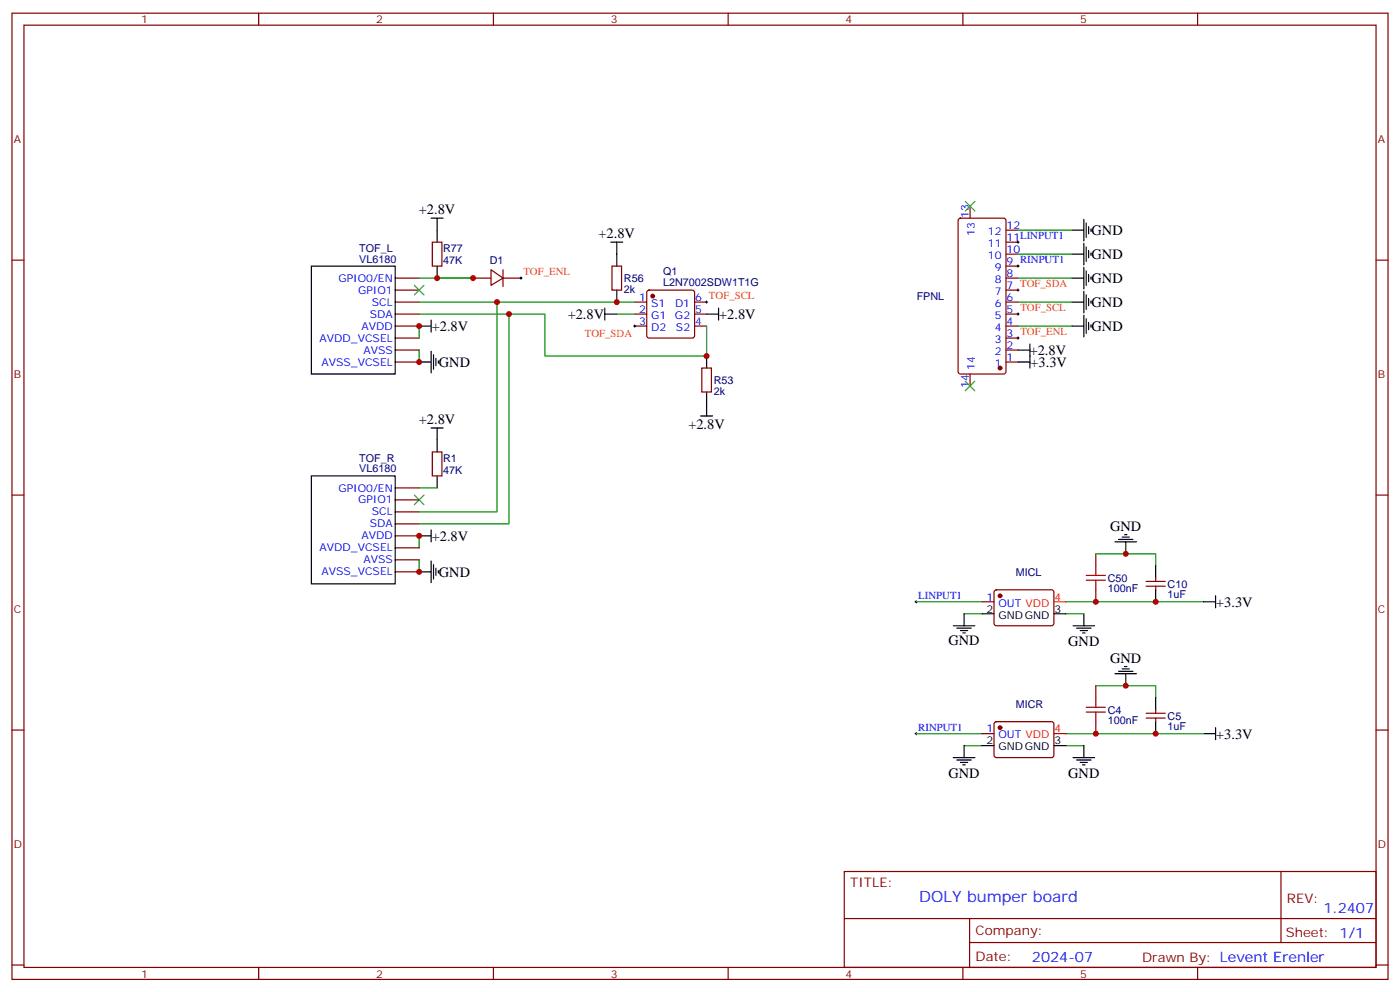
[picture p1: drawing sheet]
<svg xmlns="http://www.w3.org/2000/svg" width="412mm" height="292mm" viewBox="0 0 412 292" stroke-linecap="round" stroke-linejoin="round" font-family="sans-serif">
<g fill="none" stroke="#870000" stroke-width=".35">
<path d="M3.5 3.9h405.4v284.3h-405.4zM7.1 7.4h398.2v277.3h-398.2zM76.2 3.9v3.5M145.3 3.9v3.5M214.5 3.9v3.5M283.6 3.9v3.5M352.8 3.9v3.5M3.5 76.6h3.6M127.4 71.3h2.8v7h-2.8zM144.6 79.4l3.6 2.4-3.6 2.2zM148.2 79.4v4.9M180.3 78.3h2.8v7.1h-2.8z"/>
<path d="M282.5 64.4l.4-.2h12.7l.7 .4v44.8l-.4 .6-13 .1-.6-.5-.1-44.7zM285.8 60.7v3.5M296.3 78.3h3.6M296.3 74.8h3.6M296.3 71.3h3.6M296.3 67.7h3.6M405.3 76.6h3.6M116.4 81.8h7.1M116.4 85.4h7.1M116.4 88.9h7.1M116.4 92.4h7.1M116.4 96h7.1"/>
<path d="M116.4 99.5h7.1M139.3 81.8h5.3M148.2 81.8h5.3M187 88.9h3.5M187 92.4h3.5M187 96h3.5M190.7 85.6l.5-.2h12.7l.5 .2 .2 .5v12.7l-.2 .5-.5 .2h-12.7l-.5-.3-.2-.4v-12.7zM204.6 88.9h3.5M204.6 92.4h3.5M204.6 96h3.5M296.3 81.8h3.6M296.3 85.4h3.6"/>
<path d="M296.3 88.9h3.6M296.3 92.4h3.6M296.3 96h3.6M296.3 99.5h3.6M116.4 103h7.1M116.4 106.5h7.1M206.7 108.3h2.8v7.1h-2.8zM285.8 110.1v3.5M296.3 103h3.6M296.3 106.5h3.6M127.4 133h2.8v7.1h-2.8zM3.5 145.7h3.6"/>
<path d="M116.4 143.6h7.1M116.4 147.1h7.1M116.4 150.6h7.1M116.4 154.2h7.1M116.4 157.7h7.1M405.3 145.7h3.6M116.4 161.2h7.1M116.4 164.7h7.1M116.4 168.3h7.1M289.3 177.1h3.5M293 173.8l.5-.2h16.5l.4 .7v9.4l-.7 .4h-16.5l-.4-.7v-9.1zM322.8 163v3.5"/>
<path d="M322.8 173.6v3.5M337.6 171.1h5.7M337.6 172.5h5.7M340.4 170v1.1M340.4 172.5v1.1M3.5 214.8h3.6M289.3 215.9h3.5M293 212.6l.5-.2h16.5l.4 .7v9.4l-.7 .5-16.5-.1-.4-.7v-9.1zM322.8 201.8v3.5M322.8 212.4v3.5M337.6 209.9h5.7M337.6 211.3h5.7"/>
<path d="M340.4 208.8v1.1M340.4 211.3v1.1M405.3 214.8h3.6M248.7 256.5h156.6v28.2h-156.6zM377.3 256.5v20.9M248.7 270.3h156.5M285.6 277.4h119.6M285.6 270.3v14.1M3.5 284h3.6M76.2 284.7v3.5M145.3 284.7v3.5M214.5 284.7v3.5"/>
<path d="M283.6 284.7v3.5M352.8 284.7v3.5M405.3 284h3.6"/>
</g>
<g fill="none" stroke="#000" stroke-width=".35">
<path d="M91.7 78.3h24.7v31.8h-24.7zM127 64.2h3.5M128.8 64.2v7.1M128.8 78.3v3.5M179.9 71.3h3.5M181.7 71.3v7M315.7 74.8h3.6M315.7 67.7h3.6M319.3 64.6v6.3M319.3 71.6v6.4M319.3 78.7v6.3M320 65.6v4.2"/>
<path d="M320 72.7v4.2M320 79.7v4.3M320.7 66.7v2.1M320.7 73.7v2.1M321.4 67.4v.7M321.4 74.4v.7M123.5 96h3.5M127 94.2v3.5M178.2 92.4h3.5M178.2 90.7v3.5M181.7 85.4v3.5M208.1 92.4h3.6"/>
<path d="M211.7 90.7v3.5M315.7 96h3.6M315.7 88.9h3.6M315.7 81.8h3.6M319.3 85.7v6.4M319.3 92.8v6.3M320 86.8v4.2M320 93.8v4.3M320.7 80.8v2.1M320.7 87.8v2.2M320.7 94.9v2.1M321.4 81.5v.7"/>
<path d="M321.4 88.5v.8M321.4 95.6v.7M123.5 106.5h3.5M127 103.4v6.3M127.7 104.4v4.3M128.4 105.5v2.1M129.1 106.2v.7M208.1 104.8v3.5M208.1 115.4v7M299.9 106.5h3.5M299.9 103h3.5M303.4 101.2v7.1"/>
<path d="M127 125.9h3.5M128.8 125.9v7.1M206.4 122.4h3.5M91.7 140.1h24.7v31.7h-24.7zM123.5 157.7h3.5M127 155.9v3.6M128.8 140.1v3.5M328.4 159.5h6.4M329.5 158.8h4.2M330.6 158h2.1M331.3 157.3h.7M331.6 159.5v3.5"/>
<path d="M123.5 168.3h3.5M127 165.1v6.3M127.7 166.2v4.2M128.4 167.2v2.1M129.1 167.9v.7M340.4 166.5v3.5M340.4 173.6v3.5M354.5 177.1h3.6M358.1 175.3v3.6M280.8 184.1h6.4M281.9 184.9h4.2M282.9 185.6h2.1"/>
<path d="M283.6 186.3h.7M284 180.6v3.5M289.3 180.6h3.5M310.4 180.6h3.6M316.1 184.1h6.3M317.1 184.9h4.3M318.2 185.6h2.1M318.9 186.3h.7M319.3 180.6v3.5M328.4 198.3h6.4M329.5 197.6h4.2M330.6 196.8h2.1"/>
<path d="M331.3 196.1h.7M331.6 198.3v3.5M284 219.4v3.6M289.3 219.4h3.5M310.4 219.4h3.6M319.3 219.4v3.6M340.4 205.3v3.5M340.4 212.4v3.5M354.5 215.9h3.6M358.1 214.1v3.6M280.8 223h6.4M281.9 223.7h4.2"/>
<path d="M282.9 224.4h2.1M283.6 225.1h.7M316.1 223h6.3M317.1 223.7h4.3M318.2 224.4h2.1M318.9 225.1h.7"/>
</g>
<g fill="none" stroke="#008700" stroke-width=".35">
<path d="M299.9 74.8h15.8M299.9 67.7h15.8M123.5 92.4h37v12.4h47.6v-8.8M123.5 81.8h15.8M123.5 88.9h63.5M123.5 96v3.5M146.4 88.9v61.7h-22.9M149.9 92.4v61.8h-26.4M181.7 92.4h5.3M299.9 81.8h15.8M299.9 88.9h15.8M299.9 96h15.8"/>
<path d="M123.5 103v3.5M123.5 157.7v3.5M123.5 143.6h5.3M123.5 164.7v3.6M269.9 177.1h19.4M314 177.1h40.5M322.8 163h17.6v3.5M284 180.6h5.3M314 180.6h5.3M269.9 215.9h19.4M284 219.4h5.3M314 215.9h40.5"/>
<path d="M314 219.4h5.3M322.8 201.8h17.6v3.5"/>
</g>
<g fill="#870000" stroke="#870000" stroke-width=".35">
<circle cx="192.3" cy="87.1" r=".53"/>
<circle cx="294.6" cy="108.3" r=".53"/>
<circle cx="294.6" cy="175.3" r=".53"/>
<circle cx="294.6" cy="214.1" r=".53"/>
</g>
<g fill="none" stroke="#000" stroke-width=".29">
<path d="M299.5 71.3h.7M299.5 78.3h.7M299.9 70.9v.7M299.9 78v.7M153.1 81.8h.7M153.5 81.5v.7M186.6 96h.7M187 95.6v.7M207.8 88.9h.7M208.1 88.5v.8M299.5 99.5h.7M299.5 85.4h.7"/>
<path d="M299.5 92.4h.7M299.9 85v.7M299.9 92.1v.7M299.9 99.1v.7M269.5 177.1h.7M269.9 176.7v.7M269.5 215.9h.7M269.9 215.5v.8"/>
</g>
<path d="M284.3 59.3l2.9 2.8M287.2 59.3l-2.9 2.8M122.1 84l2.8 2.8M124.9 84l-2.8 2.8M284.3 112.2l2.9 2.8M287.2 112.2l-2.9 2.8M122.1 145.7l2.8 2.8M124.9 145.7l-2.8 2.8" fill="none" stroke="#3c3" stroke-width=".35"/>
<path d="M320 170.7h5.6M320 169.3h5.6M322.8 166.5v2.8M322.8 170.7v2.9M320 209.5h5.6M320 208.1h5.6M322.8 205.3v2.8M322.8 209.5v2.9" fill="none" stroke="#a10000" stroke-width=".35"/>
<path d="M310.4 177.1h3.6M310.4 215.9h3.6" fill="none" stroke="#f00" stroke-width=".35"/>
<g fill="#c00">
<circle cx="128.8" cy="81.8" r=".88"/>
<circle cx="139.3" cy="81.8" r=".88"/>
<circle cx="181.7" cy="88.9" r=".88"/>
<circle cx="208.1" cy="104.8" r=".88"/>
<circle cx="123.5" cy="96" r=".88"/>
<circle cx="123.5" cy="106.5" r=".88"/>
<circle cx="123.5" cy="168.3" r=".88"/>
<circle cx="123.5" cy="157.7" r=".88"/>
<circle cx="146.4" cy="88.9" r=".88"/>
<circle cx="149.9" cy="92.4" r=".88"/>
<circle cx="322.8" cy="177.1" r=".88"/>
<circle cx="331.6" cy="163" r=".88"/>
<circle cx="331.6" cy="201.8" r=".88"/>
<circle cx="322.8" cy="215.9" r=".88"/>
<circle cx="340.4" cy="215.9" r=".88"/>
<circle cx="340.4" cy="177.1" r=".88"/>
</g>
<text font-size="4.6" fill="#00f" x="270.8" y="265.5">DOLY bumper board</text>
<g font-size="4.2">
<text x="123.4" y="63.1">+2.8V</text>
<text x="176.3" y="70.1">+2.8V</text>
<text x="321.6" y="69.2">GND</text>
<text x="321.6" y="76.2">GND</text>
<text x="321.6" y="83.3">GND</text>
<text x="167.2" y="93.9">+2.8V</text>
<text x="211.8" y="93.9">+2.8V</text>
<text x="321.6" y="90.3">GND</text>
<text x="127.2" y="97.4">+2.8V</text>
<text x="321.6" y="97.4">GND</text>
<text x="129.3" y="108">GND</text>
<text x="303.3" y="104.4">+2.8V</text>
<text x="303.6" y="108">+3.3V</text>
<text x="123.4" y="124.8">+2.8V</text>
<text x="202.8" y="126.4">+2.8V</text>
<text x="127.2" y="159.1">+2.8V</text>
<text x="327" y="156.2">GND</text>
<text x="129.3" y="169.7">GND</text>
<text x="358.2" y="178.5">+3.3V</text>
<text x="279.4" y="189.8">GND</text>
<text x="314.7" y="190.2">GND</text>
<text x="327" y="195">GND</text>
<text x="358.2" y="217.3">+3.3V</text>
<text x="279.4" y="229">GND</text>
<text x="314.7" y="229">GND</text>
</g>
<g font-size="4.2" fill="#00f">
<text x="389.8" y="268.8">1.2407</text>
<text x="304" y="283.1">2024-07</text>
</g>
<g font-size="3.9" fill="#800">
<text x="250.5" y="261.1">TITLE:</text>
<text x="379.1" y="265.7">REV:</text>
<text x="287.4" y="275.3">Company:</text>
<text x="378.7" y="275.9">Sheet: 1/1</text>
<text x="287.4" y="282.9">Date:</text>
<text x="336.4" y="283">Drawn By: Levent Erenler</text>
</g>
<g font-size="3.2" fill="#800">
<text x="41.6" y="6.9">1</text>
<text x="110.8" y="6.9">2</text>
<text x="179.9" y="6.9">3</text>
<text x="249.1" y="6.9">4</text>
<text x="318.2" y="6.9">5</text>
<text x="4.1" y="42">A</text>
<text x="405.9" y="42">A</text>
<text x="4.1" y="111.1">B</text>
<text x="405.9" y="111.1">B</text>
<text x="4.1" y="180.3">C</text>
<text x="405.9" y="180.3">C</text>
<text x="4.1" y="249.4">D</text>
<text x="405.9" y="249.4">D</text>
<text x="41.6" y="287.7">1</text>
<text x="110.8" y="287.7">2</text>
<text x="179.9" y="287.7">3</text>
<text x="249.1" y="287.7">4</text>
<text x="318.2" y="287.7">5</text>
</g>
<g font-size="3.2" fill="#00f">
<text x="285.4" y="64" transform="rotate(-90 285.4 64)">13</text>
<text x="287.2" y="69.5" transform="rotate(-90 287.2 69.5)">13</text>
<text x="291" y="69.1">12</text>
<text x="296.5" y="70.9">11LINPUT1</text>
<text x="296.5" y="67.4">12</text>
<text x="291" y="76.2">10</text>
<text x="291" y="72.7">11</text>
<text x="296.5" y="78">9 RINPUT1</text>
<text x="296.5" y="74.4">10</text>
<text x="99.7" y="82.9">GPIO0/EN</text>
<text x="293" y="83.3">8</text>
<text x="293" y="79.7">9</text>
<text x="296.5" y="81.5">8</text>
<text x="105.5" y="86.4">GPIO1</text>
<text x="109.6" y="90">SCL</text>
<text x="188.3" y="88.5">1</text>
<text x="204.8" y="88.5">6 TOF_SCL</text>
<text x="293" y="86.8">7</text>
<text x="296.5" y="88.5">6</text>
<text x="296.5" y="85">7 TOF_SDA</text>
<text x="108.9" y="93.5">SDA</text>
<text x="188.3" y="92.1">2</text>
<text x="188.3" y="95.6">3</text>
<text x="191.8" y="90.3">S1</text>
<text x="191.8" y="93.8">G1</text>
<text x="198.8" y="93.8">G2</text>
<text x="198.8" y="90.3">D1</text>
<text x="204.8" y="95.6">4</text>
<text x="204.8" y="92.1">5</text>
<text x="293" y="93.8">5</text>
<text x="293" y="90.3">6</text>
<text x="296.5" y="95.6">4</text>
<text x="296.5" y="92.1">5 TOF_SCL</text>
<text x="94.1" y="100.5">AVDD_VCSEL</text>
<text x="106.5" y="97">AVDD</text>
<text x="191.8" y="97.4">D2</text>
<text x="199.1" y="97.4">S2</text>
<text x="293" y="100.9">3</text>
<text x="293" y="97.4">4</text>
<text x="296.5" y="99.1">3 TOF_ENL</text>
<text x="94.7" y="107.6">AVSS_VCSEL</text>
<text x="107" y="104.1">AVSS</text>
<text x="293" y="107.9">1</text>
<text x="293" y="104.4">2</text>
<text x="296.5" y="106.2">1</text>
<text x="296.5" y="102.7">2</text>
<text x="287.2" y="108.8" transform="rotate(-90 287.2 108.8)">14</text>
<text x="285.4" y="114.3" transform="rotate(-90 285.4 114.3)">14</text>
<text x="99.7" y="144.6">GPIO0/EN</text>
<text x="105.5" y="148.2">GPIO1</text>
<text x="108.9" y="155.2">SDA</text>
<text x="109.6" y="151.7">SCL</text>
<text x="106.5" y="158.8">AVDD</text>
<text x="94.1" y="162.3">AVDD_VCSEL</text>
<text x="107" y="165.8">AVSS</text>
<text x="94.7" y="169.3">AVSS_VCSEL</text>
<text x="270.5" y="176.2">LINPUT1</text>
<text x="290.6" y="176.7">1</text>
<text x="294.1" y="178.5">OUT VDD</text>
<text x="270.5" y="215">RINPUT1</text>
<text x="290.6" y="215.5">1</text>
<text x="294.1" y="217.3">OUT VDD</text>
</g>
<g font-size="3.2" fill="#000080">
<text x="105.8" y="77.3">VL6180</text>
<text x="105.8" y="74.1">TOF_L</text>
<text x="130.5" y="77.8">47K</text>
<text x="130.5" y="74.2">R77</text>
<text x="144.3" y="77.7">D1</text>
<text x="183.8" y="83">R56</text>
<text x="195.4" y="81">Q1</text>
<text x="183.8" y="86.1">2k</text>
<text x="195.4" y="84.1">L2N7002SDW1T1G</text>
<text x="270" y="88.3">FPNL</text>
<text x="210.3" y="113">R53</text>
<text x="210.3" y="116.1">2k</text>
<text x="105.8" y="135.9">TOF_R</text>
<text x="130.5" y="136">R1</text>
<text x="105.8" y="139">VL6180</text>
<text x="130.5" y="139.5">47K</text>
<text x="299.2" y="169.4">MICL</text>
<text x="326.3" y="171.2">C50</text>
<text x="344" y="172.9">C10</text>
<text x="326.3" y="174.3">100nF</text>
<text x="344" y="176.1">1uF</text>
<text x="299.2" y="208.2">MICR</text>
<text x="326.3" y="213.2">100nF</text>
<text x="326.3" y="210">C4</text>
<text x="344" y="214.9">1uF</text>
<text x="344" y="211.8">C5</text>
</g>
<g font-size="3.2" fill="#f60">
<text x="154.2" y="81">TOF_ENL</text>
<text x="172.3" y="99.1">TOF_SDA</text>
</g>
<g font-size="3.2" fill="#f00">
<text x="310.6" y="176.7">4</text>
<text x="310.6" y="215.5">4</text>
</g>
<g font-size="3.2">
<text x="290.6" y="180.3">2</text>
<text x="294.1" y="182">GNDGND</text>
<text x="310.6" y="180.3">3</text>
<text x="290.6" y="219.1">2</text>
<text x="294.1" y="220.8">GNDGND</text>
<text x="310.6" y="219.1">3</text>
</g>
</svg>
